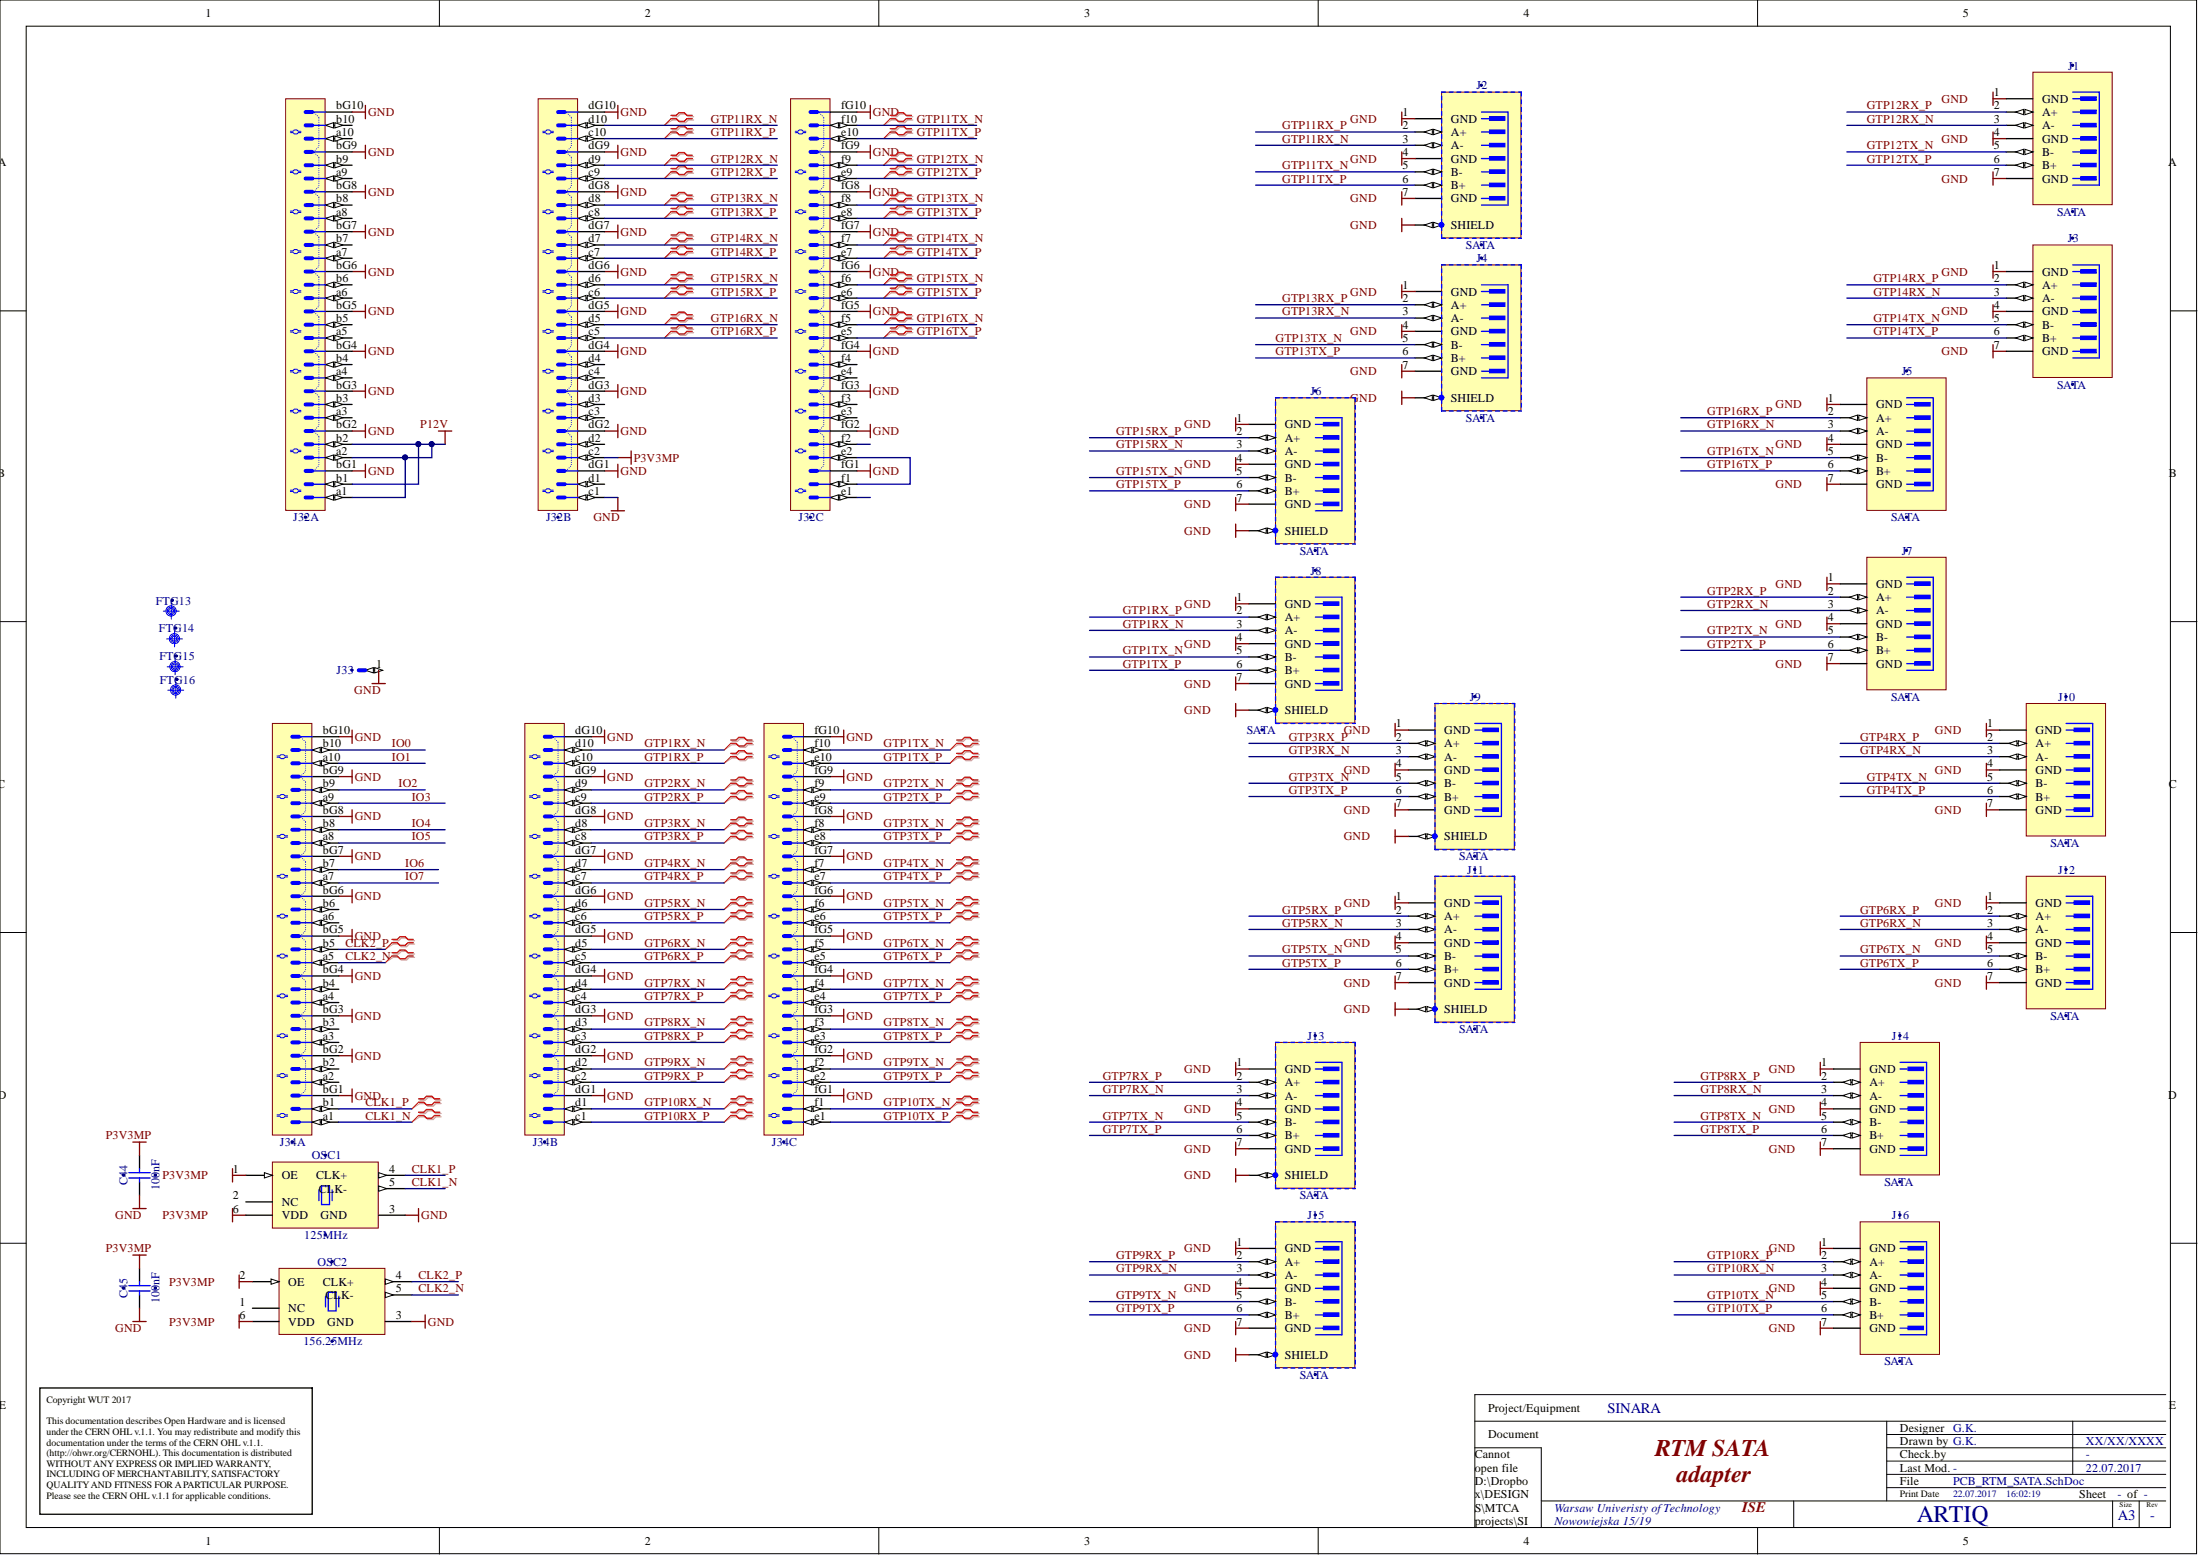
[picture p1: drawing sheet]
# Altium schematic sheet PCB_RTM_SATA.SchDoc: RTM SATA
size 420 x 297 mm; Author: G.K.; CompanyName: WUT; DrawnBy: G.K.; Organization: CERN; Address1: Warsaw Univeristy of Technology; Address2: Nowowiejska 15/19; Revision: -; SheetNumber: -; SheetTotal: -; EDA_Number: ARTIQ; Projet: SINARA; ModifiedBy: -; CreateDate: XX/XX/XXXX; CheckedDate: -; Title2: adapter; DivGrp: ISE; Designer: G.K.

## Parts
C44  100nF  [CAPC1005X55N]
C45  100nF  [CAPC1005X55N]
FTG13  Use only in PCB  [FIDUCIAL_TOP_C100-200]  (value not drawn)
FTG14  Use only in PCB  [FIDUCIAL_TOP_S100-200]  (value not drawn)
FTG15  Use only in PCB  [FIDUCIAL_TOP_S200-400]  (value not drawn)
FTG16  Use only in PCB  [FIDUCIAL_TOP_S100-200]  (value not drawn)
J1  SATA  [MOLEX_67800-5005]
J2  SATA  [3M_5607-4200-SH]
J3  SATA  [MOLEX_67800-5005]
J4  SATA  [3M_5607-4200-SH]
J5  SATA  [MOLEX_67800-5005]
J6  SATA  [3M_5607-4200-SH]
J7  SATA  [MOLEX_67800-5005]
J8  SATA  [3M_5607-4200-SH]
J9  SATA  [3M_5607-4200-SH]
J10  SATA  [MOLEX_67800-5005]
J11  SATA  [3M_5607-4200-SH]
J12  SATA  [MOLEX_67800-5005]
J13  SATA  [3M_5607-4200-SH]
J14  SATA  [MOLEX_67800-5005]
J15  SATA  [3M_5607-4200-SH]
J16  SATA  [MOLEX_67800-5005]
J32  (no value)  [TYCO_6469183-1]  (parts A,B,C of 3)
J33  (no value)  [TYCO_1469265-1]
J34  (no value)  [TYCO_6469183-1]  (parts A,B,C of 3)
OSC1  125MHz  [OSC_SILICON-LAB_SI531]
OSC2  156.25MHz  [OSC_SILICON-LAB_SI530]

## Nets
GND: C44.1 C45.1 J1.1(GND) J1.4(GND) J1.7(GND) J2.1(GND) J2.4(GND) J2.7(GND) J2.8(SHIELD) J3.1(GND) J3.4(GND) J3.7(GND) J4.1(GND) J4.4(GND) J4.7(GND) J4.8(SHIELD) J5.1(GND) J5.4(GND) J5.7(GND) J6.1(GND) J6.4(GND) J6.7(GND) J6.8(SHIELD) J7.1(GND) J7.4(GND) J7.7(GND) J8.1(GND) J8.4(GND) J8.7(GND) J8.8(SHIELD) J9.1(GND) J9.4(GND) J9.7(GND) J9.8(SHIELD) J10.1(GND) J10.4(GND) J10.7(GND) J11.1(GND) J11.4(GND) J11.7(GND) J11.8(SHIELD) J12.1(GND) J12.4(GND) J12.7(GND) J13.1(GND) J13.4(GND) J13.7(GND) J13.8(SHIELD) J14.1(GND) J14.4(GND) J14.7(GND) J15.1(GND) J15.4(GND) J15.7(GND) J15.8(SHIELD) J16.1(GND) J16.4(GND) J16.7(GND) J32.bG1 J32.bG2 J32.bG3 J32.bG4 J32.bG5 J32.bG6 J32.bG7 J32.bG8 J32.bG9 J32.bG10 J32.c1 J32.dG1 J32.dG2 J32.dG3 J32.dG4 J32.dG5 J32.dG6 J32.dG7 J32.dG8 J32.dG9 J32.dG10 J32.fG1 J32.fG2 J32.fG3 J32.fG4 J32.fG5 J32.fG6 J32.fG7 J32.fG8 J32.fG9 J32.fG10 J33.1 J34.bG1 J34.bG2 J34.bG3 J34.bG4 J34.bG5 J34.bG6 J34.bG7 J34.bG8 J34.bG9 J34.bG10 J34.dG1 J34.dG2 J34.dG3 J34.dG4 J34.dG5 J34.dG6 J34.dG7 J34.dG8 J34.dG9 J34.dG10 J34.fG1 J34.fG2 J34.fG3 J34.fG4 J34.fG5 J34.fG6 J34.fG7 J34.fG8 J34.fG9 J34.fG10 OSC1.3(GND) OSC2.3(GND)
P3V3MP: C44.2 C45.2 J32.c2 OSC1.1(OE) OSC1.6(VDD) OSC2.2(OE) OSC2.6(VDD)
P12V: J32.a1 J32.a2 J32.b1 J32.b2
CLK1_N: J34.a1 OSC1.5(CLK-)
CLK1_P: J34.b1 OSC1.4(CLK+)
CLK2_N: J34.a5 OSC2.5(CLK-)
CLK2_P: J34.b5 OSC2.4(CLK+)
GTP1RX_N: J8.3(A-) J34.d10
GTP1RX_P: J8.2(A+) J34.c10
GTP1TX_N: J8.5(B-) J34.f10
GTP1TX_P: J8.6(B+) J34.e10
GTP2RX_N: J7.3(A-) J34.d9
GTP2RX_P: J7.2(A+) J34.c9
GTP2TX_N: J7.5(B-) J34.f9
GTP2TX_P: J7.6(B+) J34.e9
GTP3RX_N: J9.3(A-) J34.d8
GTP3RX_P: J9.2(A+) J34.c8
GTP3TX_N: J9.5(B-) J34.f8
GTP3TX_P: J9.6(B+) J34.e8
GTP4RX_N: J10.3(A-) J34.d7
GTP4RX_P: J10.2(A+) J34.c7
GTP4TX_N: J10.5(B-) J34.f7
GTP4TX_P: J10.6(B+) J34.e7
GTP5RX_N: J11.3(A-) J34.d6
GTP5RX_P: J11.2(A+) J34.c6
GTP5TX_N: J11.5(B-) J34.f6
GTP5TX_P: J11.6(B+) J34.e6
GTP6RX_N: J12.3(A-) J34.d5
GTP6RX_P: J12.2(A+) J34.c5
GTP6TX_N: J12.5(B-) J34.f5
GTP6TX_P: J12.6(B+) J34.e5
GTP7RX_N: J13.3(A-) J34.d4
GTP7RX_P: J13.2(A+) J34.c4
GTP7TX_N: J13.5(B-) J34.f4
GTP7TX_P: J13.6(B+) J34.e4
GTP8RX_N: J14.3(A-) J34.d3
GTP8RX_P: J14.2(A+) J34.c3
GTP8TX_N: J14.5(B-) J34.f3
GTP8TX_P: J14.6(B+) J34.e3
GTP9RX_N: J15.3(A-) J34.d2
GTP9RX_P: J15.2(A+) J34.c2
GTP9TX_N: J15.5(B-) J34.f2
GTP9TX_P: J15.6(B+) J34.e2
GTP10RX_N: J16.3(A-) J34.d1
GTP10RX_P: J16.2(A+) J34.c1
GTP10TX_N: J16.5(B-) J34.f1
GTP10TX_P: J16.6(B+) J34.e1
GTP11RX_N: J2.3(A-) J32.d10
GTP11RX_P: J2.2(A+) J32.c10
GTP11TX_N: J2.5(B-) J32.f10
GTP11TX_P: J2.6(B+) J32.e10
GTP12RX_N: J1.3(A-) J32.d9
GTP12RX_P: J1.2(A+) J32.c9
GTP12TX_N: J1.5(B-) J32.f9
GTP12TX_P: J1.6(B+) J32.e9
GTP13RX_N: J4.3(A-) J32.d8
GTP13RX_P: J4.2(A+) J32.c8
GTP13TX_N: J4.5(B-) J32.f8
GTP13TX_P: J4.6(B+) J32.e8
GTP14RX_N: J3.3(A-) J32.d7
GTP14RX_P: J3.2(A+) J32.c7
GTP14TX_N: J3.5(B-) J32.f7
GTP14TX_P: J3.6(B+) J32.e7
GTP15RX_N: J6.3(A-) J32.d6
GTP15RX_P: J6.2(A+) J32.c6
GTP15TX_N: J6.5(B-) J32.f6
GTP15TX_P: J6.6(B+) J32.e6
GTP16RX_N: J5.3(A-) J32.d5
GTP16RX_P: J5.2(A+) J32.c5
GTP16TX_N: J5.5(B-) J32.f5
GTP16TX_P: J5.6(B+) J32.e5
IO0: J34.b10
IO1: J34.a10
IO2: J34.b9
IO3: J34.a9
IO4: J34.b8
IO5: J34.a8
IO6: J34.b7
IO7: J34.a7
NetJ32_e2: J32.e2 J32.f1

Not connected (* = marked no-connect by the designer): J32 a3 a4 a5 a6 a7 a8 a9 a10 b3 b4 b5 b6 b7 b8 b9 b10 c3 c4 d1 d2 d3 d4 e1 e3 e4 f2 f3 f4; J34 a2 a3 a4 a6 b2 b3 b4 b6; OSC1 2(NC); OSC2 1(NC)

## Layout directives
differential pair: CLK1_N, CLK1_P, CLK2_N, CLK2_P, GTP1RX_N, GTP1RX_P, GTP1TX_N, GTP1TX_P, GTP2RX_N, GTP2RX_P, GTP2TX_N, GTP2TX_P, GTP3RX_N, GTP3RX_P, GTP3TX_N, GTP3TX_P, GTP4RX_N, GTP4RX_P, GTP4TX_N, GTP4TX_P, GTP5RX_N, GTP5RX_P, GTP5TX_N, GTP5TX_P, GTP6RX_N, GTP6RX_P, GTP6TX_N, GTP6TX_P, GTP7RX_N, GTP7RX_P, GTP7TX_N, GTP7TX_P, GTP8RX_N, GTP8RX_P, GTP8TX_N, GTP8TX_P, GTP9RX_N, GTP9RX_P, GTP9TX_N, GTP9TX_P, GTP10RX_N, GTP10RX_P, GTP10TX_N, GTP10TX_P, GTP11RX_N, GTP11RX_P, GTP11TX_N, GTP11TX_P, GTP12RX_N, GTP12RX_P, GTP12TX_N, GTP12TX_P, GTP13RX_N, GTP13RX_P, GTP13TX_N, GTP13TX_P, GTP14RX_N, GTP14RX_P, GTP14TX_N, GTP14TX_P, GTP15RX_N, GTP15RX_P, GTP15TX_N, GTP15TX_P, GTP16RX_N, GTP16RX_P, GTP16TX_N, GTP16TX_P

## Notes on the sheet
- Copyright WUT 2017
  This documentation describes Open Hardware and is licensed under the CERN OHL v.1.1. You may redistribute and modify this documentation under the terms of the CERN OHL v.1.1. (http://ohwr.org/CERNOHL). This documentation is distributed WITHOUT ANY EXPRESS OR IMPLIED WARRANTY, INCLUDING OF MERCHANTABILITY, SATISFACTORY QUALITY AND FITNESS FOR A PARTICULAR PURPOSE. Please see the CERN OHL v.1.1 for applicable conditions.
